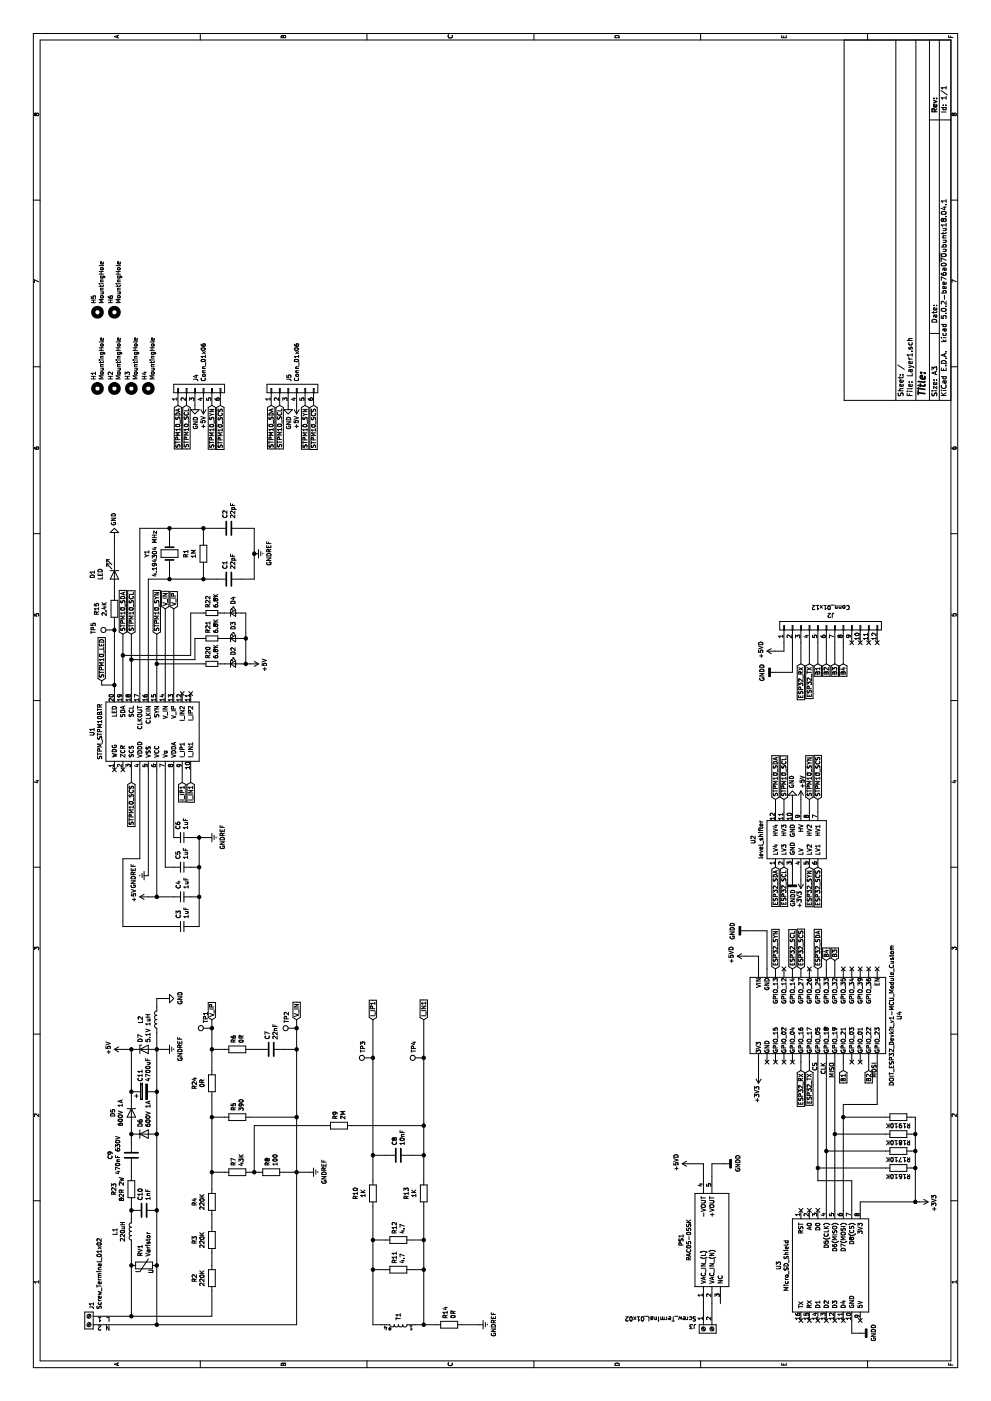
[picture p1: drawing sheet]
EESchema Schematic File Version 4
LIBS:Layer1-cache
EELAYER 26 0
EELAYER END
$Descr A3 16535 11693
encoding utf-8
Sheet 1 1
Title ""
Date ""
Rev ""
Comp ""
Comment1 ""
Comment2 ""
Comment3 ""
Comment4 ""
$EndDescr
$Comp
L Smart_Meter:STPM_STPM10BTR U1
U 1 1
P 7900 1800
F 0 "U1" H 7900 2515 50  0000 C CNN
F 1 "STPM_STPM10BTR" H 7900 2424 50  0000 C CNN
F 2 "Package_SO:TSSOP-20_4.4x6.5mm_P0.65mm" H 7850 1750 50  0001 C CNN
F 3 "" H 7850 1750 50  0001 C CNN
	1    7900 1800
	1    0    0    -1  
$EndComp
$Comp
L Connector:Screw_Terminal_01x02 J1
U 1 1
P 1000 1050
F 0 "J1" V 966 1130 50  0000 L CNN
F 1 "Screw_Terminal_01x02" V 875 1130 50  0000 L CNN
F 2 "TerminalBlock:TerminalBlock_bornier-2_P5.08mm" H 1000 1050 50  0001 C CNN
F 3 "~" H 1000 1050 50  0001 C CNN
	1    1000 1050
	0    1    -1   0   
$EndComp
$Comp
L Device:Varistor RV1
U 1 1
P 1600 1700
F 0 "RV1" H 1703 1746 50  0000 L CNN
F 1 "Varistor" H 1703 1655 50  0000 L CNN
F 2 "Varistor:RV_Disc_D15.5mm_W5.9mm_P7.5mm" V 1530 1700 50  0001 C CNN
F 3 "~" H 1600 1700 50  0001 C CNN
	1    1600 1700
	1    0    0    -1  
$EndComp
$Comp
L Device:R R2
U 1 1
P 1450 2500
F 0 "R2" V 1243 2500 50  0000 C CNN
F 1 "220K" V 1334 2500 50  0000 C CNN
F 2 "Resistor_SMD:R_1206_3216Metric_Pad1.42x1.75mm_HandSolder" V 1380 2500 50  0001 C CNN
F 3 "~" H 1450 2500 50  0001 C CNN
	1    1450 2500
	0    1    1    0   
$EndComp
$Comp
L Device:R R3
U 1 1
P 1900 2500
F 0 "R3" V 1693 2500 50  0000 C CNN
F 1 "220K" V 1784 2500 50  0000 C CNN
F 2 "Resistor_SMD:R_1206_3216Metric_Pad1.42x1.75mm_HandSolder" V 1830 2500 50  0001 C CNN
F 3 "~" H 1900 2500 50  0001 C CNN
	1    1900 2500
	0    1    1    0   
$EndComp
$Comp
L Device:R R4
U 1 1
P 2350 2500
F 0 "R4" V 2143 2500 50  0000 C CNN
F 1 "220K" V 2234 2500 50  0000 C CNN
F 2 "Resistor_SMD:R_1206_3216Metric_Pad1.42x1.75mm_HandSolder" V 2280 2500 50  0001 C CNN
F 3 "~" H 2350 2500 50  0001 C CNN
	1    2350 2500
	0    1    1    0   
$EndComp
$Comp
L Device:R R5
U 1 1
P 3350 2800
F 0 "R5" H 3420 2846 50  0000 L CNN
F 1 "390" H 3420 2755 50  0000 L CNN
F 2 "Resistor_SMD:R_1206_3216Metric_Pad1.42x1.75mm_HandSolder" V 3280 2800 50  0001 C CNN
F 3 "~" H 3350 2800 50  0001 C CNN
	1    3350 2800
	1    0    0    -1  
$EndComp
$Comp
L Device:R R7
U 1 1
P 2700 2800
F 0 "R7" H 2770 2846 50  0000 L CNN
F 1 "43K" H 2770 2755 50  0000 L CNN
F 2 "Resistor_SMD:R_1206_3216Metric_Pad1.42x1.75mm_HandSolder" V 2630 2800 50  0001 C CNN
F 3 "~" H 2700 2800 50  0001 C CNN
	1    2700 2800
	1    0    0    -1  
$EndComp
$Comp
L Device:R R6
U 1 1
P 4150 2800
F 0 "R6" H 4220 2846 50  0000 L CNN
F 1 "0R" H 4220 2755 50  0000 L CNN
F 2 "Resistor_SMD:R_1206_3216Metric_Pad1.42x1.75mm_HandSolder" V 4080 2800 50  0001 C CNN
F 3 "~" H 4150 2800 50  0001 C CNN
	1    4150 2800
	1    0    0    -1  
$EndComp
$Comp
L Device:R R8
U 1 1
P 2700 3200
F 0 "R8" H 2770 3246 50  0000 L CNN
F 1 "100" H 2770 3155 50  0000 L CNN
F 2 "Resistor_SMD:R_1206_3216Metric_Pad1.42x1.75mm_HandSolder" V 2630 3200 50  0001 C CNN
F 3 "~" H 2700 3200 50  0001 C CNN
	1    2700 3200
	1    0    0    -1  
$EndComp
$Comp
L Device:C C7
U 1 1
P 4150 3200
F 0 "C7" H 4265 3246 50  0000 L CNN
F 1 "22nF" H 4265 3155 50  0000 L CNN
F 2 "Capacitor_SMD:C_1206_3216Metric_Pad1.42x1.75mm_HandSolder" H 4188 3050 50  0001 C CNN
F 3 "~" H 4150 3200 50  0001 C CNN
	1    4150 3200
	1    0    0    -1  
$EndComp
Wire Wire Line
	1000 2500 1300 2500
Wire Wire Line
	1600 2500 1750 2500
Wire Wire Line
	2050 2500 2200 2500
Wire Wire Line
	3350 2500 3350 2650
Wire Wire Line
	3350 2950 3350 3500
Wire Wire Line
	2700 2650 2700 2500
Wire Wire Line
	2700 3350 2700 3500
Wire Wire Line
	4150 2500 4150 2650
Wire Wire Line
	4150 2950 4150 3050
Wire Wire Line
	4150 3350 4150 3500
Text Label 1000 1300 1    50   ~ 0
L
Text Label 900  1300 1    50   ~ 0
N
Wire Wire Line
	1000 1250 1000 1550
Wire Wire Line
	900  1250 900  1850
Wire Wire Line
	1600 1550 1000 1550
Connection ~ 1000 1550
Wire Wire Line
	1000 1550 1000 2500
Wire Wire Line
	1600 1850 900  1850
Connection ~ 900  1850
Wire Wire Line
	900  1850 900  3500
$Comp
L Connector:TestPoint TP1
U 1 1
P 4400 2500
F 0 "TP1" H 4458 2574 50  0000 L CNN
F 1 "TestPoint" H 4458 2529 50  0001 L CNN
F 2 "TestPoint:TestPoint_THTPad_2.0x2.0mm_Drill1.0mm" H 4600 2500 50  0001 C CNN
F 3 "~" H 4600 2500 50  0001 C CNN
	1    4400 2500
	1    0    0    -1  
$EndComp
$Comp
L Connector:TestPoint TP2
U 1 1
P 4400 3500
F 0 "TP2" H 4458 3620 50  0000 L CNN
F 1 "TestPoint" H 4458 3529 50  0001 L CNN
F 2 "TestPoint:TestPoint_THTPad_2.0x2.0mm_Drill1.0mm" H 4600 3500 50  0001 C CNN
F 3 "~" H 4600 3500 50  0001 C CNN
	1    4400 3500
	1    0    0    -1  
$EndComp
Text GLabel 4500 2500 2    50   Input ~ 0
V_IP
Text GLabel 4500 3500 2    50   Input ~ 0
V_IN
Text GLabel 9350 2050 2    50   Input ~ 0
V_IP
Text GLabel 9350 1950 2    50   Input ~ 0
V_IN
$Comp
L Meter:T60404-E4624-X501 T1
U 1 1
P 900 4700
F 0 "T1" H 950 4700 50  0000 L CNN
F 1 "T60404-E4624-X501" H 950 4600 50  0001 L CNN
F 2 "CT:T60404-E4624-X501" H 850 4750 50  0001 C CNN
F 3 "" H 850 4750 50  0001 C CNN
	1    900  4700
	1    0    0    -1  
$EndComp
$Comp
L Device:R R14
U 1 1
P 900 5300
F 0 "R14" H 970 5346 50  0000 L CNN
F 1 "0R" H 970 5255 50  0000 L CNN
F 2 "Resistor_SMD:R_1206_3216Metric_Pad1.42x1.75mm_HandSolder" V 830 5300 50  0001 C CNN
F 3 "~" H 900 5300 50  0001 C CNN
	1    900  5300
	1    0    0    -1  
$EndComp
Wire Wire Line
	900  5000 900  5150
$Comp
L Device:R R11
U 1 1
P 1550 4700
F 0 "R11" H 1620 4746 50  0000 L CNN
F 1 "4.7" H 1620 4655 50  0000 L CNN
F 2 "Resistor_SMD:R_1206_3216Metric_Pad1.42x1.75mm_HandSolder" V 1480 4700 50  0001 C CNN
F 3 "~" H 1550 4700 50  0001 C CNN
	1    1550 4700
	1    0    0    -1  
$EndComp
$Comp
L Device:R R12
U 1 1
P 1900 4700
F 0 "R12" H 1970 4746 50  0000 L CNN
F 1 "4.7" H 1970 4655 50  0000 L CNN
F 2 "Resistor_SMD:R_1206_3216Metric_Pad1.42x1.75mm_HandSolder" V 1830 4700 50  0001 C CNN
F 3 "~" H 1900 4700 50  0001 C CNN
	1    1900 4700
	1    0    0    -1  
$EndComp
$Comp
L Device:R R10
U 1 1
P 2450 4400
F 0 "R10" V 2243 4400 50  0000 C CNN
F 1 "1K" V 2334 4400 50  0000 C CNN
F 2 "Resistor_SMD:R_1206_3216Metric_Pad1.42x1.75mm_HandSolder" V 2380 4400 50  0001 C CNN
F 3 "~" H 2450 4400 50  0001 C CNN
	1    2450 4400
	0    1    1    0   
$EndComp
$Comp
L Device:R R13
U 1 1
P 2450 5000
F 0 "R13" V 2243 5000 50  0000 C CNN
F 1 "1K" V 2334 5000 50  0000 C CNN
F 2 "Resistor_SMD:R_1206_3216Metric_Pad1.42x1.75mm_HandSolder" V 2380 5000 50  0001 C CNN
F 3 "~" H 2450 5000 50  0001 C CNN
	1    2450 5000
	0    1    1    0   
$EndComp
$Comp
L Device:C C8
U 1 1
P 2900 4700
F 0 "C8" H 3015 4746 50  0000 L CNN
F 1 "10nF" H 3015 4655 50  0000 L CNN
F 2 "Capacitor_SMD:C_1206_3216Metric_Pad1.42x1.75mm_HandSolder" H 2938 4550 50  0001 C CNN
F 3 "~" H 2900 4700 50  0001 C CNN
	1    2900 4700
	1    0    0    -1  
$EndComp
Wire Wire Line
	900  4400 1550 4400
Wire Wire Line
	1550 4400 1900 4400
Connection ~ 1550 4400
Wire Wire Line
	900  5000 1550 5000
Wire Wire Line
	1550 5000 1900 5000
Connection ~ 1550 5000
Wire Wire Line
	1900 4400 2300 4400
Connection ~ 1900 4400
Wire Wire Line
	1900 5000 2300 5000
Connection ~ 1900 5000
Wire Wire Line
	2600 4400 2900 4400
Wire Wire Line
	2600 5000 2900 5000
Wire Wire Line
	900  3500 2700 3500
Connection ~ 2700 3500
Text GLabel 4500 4400 2    50   Input ~ 0
I_IP1
Text GLabel 4500 5000 2    50   Input ~ 0
I_IN1
Wire Wire Line
	4500 4400 4050 4400
Connection ~ 2900 4400
Wire Wire Line
	4500 5000 4050 5000
Connection ~ 2900 5000
$Comp
L Connector:TestPoint TP3
U 1 1
P 4050 4400
F 0 "TP3" H 4108 4520 50  0000 L CNN
F 1 "TestPoint" H 4108 4429 50  0001 L CNN
F 2 "TestPoint:TestPoint_THTPad_2.0x2.0mm_Drill1.0mm" H 4250 4400 50  0001 C CNN
F 3 "~" H 4250 4400 50  0001 C CNN
	1    4050 4400
	1    0    0    -1  
$EndComp
Connection ~ 4050 4400
Wire Wire Line
	4050 4400 2900 4400
$Comp
L Connector:TestPoint TP4
U 1 1
P 4050 5000
F 0 "TP4" H 4108 5120 50  0000 L CNN
F 1 "TestPoint" H 4108 5029 50  0001 L CNN
F 2 "TestPoint:TestPoint_THTPad_2.0x2.0mm_Drill1.0mm" H 4250 5000 50  0001 C CNN
F 3 "~" H 4250 5000 50  0001 C CNN
	1    4050 5000
	1    0    0    -1  
$EndComp
Connection ~ 4050 5000
$Comp
L Device:R R9
U 1 1
P 3250 4000
F 0 "R9" H 3320 4046 50  0000 L CNN
F 1 "2M" H 3320 3955 50  0000 L CNN
F 2 "Resistor_THT:R_Axial_DIN0204_L3.6mm_D1.6mm_P5.08mm_Horizontal" V 3180 4000 50  0001 C CNN
F 3 "~" H 3250 4000 50  0001 C CNN
	1    3250 4000
	1    0    0    -1  
$EndComp
Text GLabel 7300 2150 0    50   Input ~ 0
I_IP1
Text GLabel 7300 2250 0    50   Input ~ 0
I_IN1
$Comp
L power:+5V #PWR04
U 1 1
P 5950 1750
F 0 "#PWR04" H 5950 1600 50  0001 C CNN
F 1 "+5V" H 5965 1923 50  0000 C CNN
F 2 "" H 5950 1750 50  0001 C CNN
F 3 "" H 5950 1750 50  0001 C CNN
	1    5950 1750
	1    0    0    -1  
$EndComp
Wire Wire Line
	5950 1750 5950 1850
$Comp
L Device:C_Small C5
U 1 1
P 6300 2150
F 0 "C5" H 6208 2104 50  0000 R CNN
F 1 "1uF" H 6208 2195 50  0000 R CNN
F 2 "Capacitor_SMD:C_0603_1608Metric_Pad1.05x0.95mm_HandSolder" H 6300 2150 50  0001 C CNN
F 3 "~" H 6300 2150 50  0001 C CNN
	1    6300 2150
	-1   0    0    1   
$EndComp
$Comp
L Device:C_Small C6
U 1 1
P 6650 2150
F 0 "C6" H 6558 2104 50  0000 R CNN
F 1 "1uF" H 6558 2195 50  0000 R CNN
F 2 "Capacitor_SMD:C_0603_1608Metric_Pad1.05x0.95mm_HandSolder" H 6650 2150 50  0001 C CNN
F 3 "~" H 6650 2150 50  0001 C CNN
	1    6650 2150
	-1   0    0    1   
$EndComp
$Comp
L Device:C_Small C4
U 1 1
P 5950 2150
F 0 "C4" H 6042 2196 50  0000 L CNN
F 1 "1uF" H 6042 2105 50  0000 L CNN
F 2 "Capacitor_SMD:C_0603_1608Metric_Pad1.05x0.95mm_HandSolder" H 5950 2150 50  0001 C CNN
F 3 "~" H 5950 2150 50  0001 C CNN
	1    5950 2150
	1    0    0    -1  
$EndComp
Wire Wire Line
	5950 1850 5950 2050
Wire Wire Line
	7450 1950 6300 1950
Wire Wire Line
	6300 1950 6300 2050
Wire Wire Line
	7450 2050 6650 2050
Connection ~ 5950 1850
Wire Wire Line
	5950 1850 7450 1850
Wire Wire Line
	6200 1750 7450 1750
$Comp
L Device:C_Small C3
U 1 1
P 5600 2150
F 0 "C3" H 5692 2196 50  0000 L CNN
F 1 "1uF" H 5692 2105 50  0000 L CNN
F 2 "Capacitor_SMD:C_0603_1608Metric_Pad1.05x0.95mm_HandSolder" H 5600 2150 50  0001 C CNN
F 3 "~" H 5600 2150 50  0001 C CNN
	1    5600 2150
	1    0    0    -1  
$EndComp
Wire Wire Line
	7450 1650 6400 1650
Wire Wire Line
	6400 1650 6400 1450
Wire Wire Line
	6400 1450 5600 1450
Wire Wire Line
	5600 1450 5600 2050
Wire Wire Line
	6650 2250 6650 2350
Wire Wire Line
	6650 2350 6300 2350
Wire Wire Line
	5600 2350 5600 2250
Connection ~ 6650 2350
Wire Wire Line
	6650 2350 6650 2450
Wire Wire Line
	5950 2350 5950 2250
Connection ~ 5950 2350
Wire Wire Line
	5950 2350 5600 2350
Wire Wire Line
	6300 2350 6300 2250
Connection ~ 6300 2350
Wire Wire Line
	6300 2350 5950 2350
Wire Wire Line
	900  4500 900  4400
Wire Wire Line
	900  5000 900  4900
Connection ~ 900  5000
Wire Wire Line
	1550 4400 1550 4550
Wire Wire Line
	1550 4850 1550 5000
Wire Wire Line
	1900 4850 1900 5000
Wire Wire Line
	1900 4400 1900 4550
Wire Wire Line
	2900 4400 2900 4550
Wire Wire Line
	2900 4850 2900 5000
Wire Wire Line
	3250 4150 3250 5000
Wire Wire Line
	900  5450 900  5650
$Comp
L Device:Crystal Y1
U 1 1
P 10000 2000
F 0 "Y1" H 10000 2268 50  0000 C CNN
F 1 "4.194304 MHz" H 10000 2177 50  0000 C CNN
F 2 "Crystal:Crystal_HC18-U_Vertical" H 10000 2000 50  0001 C CNN
F 3 "~" H 10000 2000 50  0001 C CNN
	1    10000 2000
	1    0    0    -1  
$EndComp
$Comp
L Device:R R1
U 1 1
P 10000 2400
F 0 "R1" V 9793 2400 50  0000 C CNN
F 1 "1M" V 9884 2400 50  0000 C CNN
F 2 "Resistor_SMD:R_1206_3216Metric_Pad1.42x1.75mm_HandSolder" V 9930 2400 50  0001 C CNN
F 3 "~" H 10000 2400 50  0001 C CNN
	1    10000 2400
	0    1    1    0   
$EndComp
$Comp
L Device:C C1
U 1 1
P 9700 2700
F 0 "C1" H 9815 2746 50  0000 L CNN
F 1 "22pF" H 9815 2655 50  0000 L CNN
F 2 "Capacitor_SMD:C_1206_3216Metric_Pad1.42x1.75mm_HandSolder" H 9738 2550 50  0001 C CNN
F 3 "~" H 9700 2700 50  0001 C CNN
	1    9700 2700
	1    0    0    -1  
$EndComp
$Comp
L Device:C C2
U 1 1
P 10300 2700
F 0 "C2" H 10415 2746 50  0000 L CNN
F 1 "22pF" H 10415 2655 50  0000 L CNN
F 2 "Capacitor_SMD:C_1206_3216Metric_Pad1.42x1.75mm_HandSolder" H 10338 2550 50  0001 C CNN
F 3 "~" H 10300 2700 50  0001 C CNN
	1    10300 2700
	1    0    0    -1  
$EndComp
Wire Wire Line
	9700 2550 9700 2400
Wire Wire Line
	9700 2400 9850 2400
Wire Wire Line
	10150 2400 10300 2400
Wire Wire Line
	10300 2400 10300 2550
Wire Wire Line
	9700 2850 9700 3000
Wire Wire Line
	10300 3000 10300 2850
Wire Wire Line
	9700 2400 9700 2000
Wire Wire Line
	9700 2000 9850 2000
Connection ~ 9700 2400
Wire Wire Line
	10300 2400 10300 2000
Wire Wire Line
	10300 2000 10150 2000
Connection ~ 10300 2400
Wire Wire Line
	9700 1750 9700 2000
Connection ~ 9700 2000
Wire Wire Line
	10300 2000 10300 1650
Connection ~ 10300 2000
$Comp
L Device:LED D1
U 1 1
P 9750 1350
F 0 "D1" H 9742 1095 50  0000 C CNN
F 1 "LED" H 9742 1186 50  0000 C CNN
F 2 "LED_SMD:LED_0603_1608Metric_Pad1.05x0.95mm_HandSolder" H 9750 1350 50  0001 C CNN
F 3 "~" H 9750 1350 50  0001 C CNN
	1    9750 1350
	-1   0    0    1   
$EndComp
$Comp
L Device:R R15
U 1 1
P 9350 1350
F 0 "R15" V 9557 1350 50  0000 C CNN
F 1 "2.4K" V 9466 1350 50  0000 C CNN
F 2 "Resistor_SMD:R_0603_1608Metric_Pad1.05x0.95mm_HandSolder" V 9280 1350 50  0001 C CNN
F 3 "~" H 9350 1350 50  0001 C CNN
	1    9350 1350
	0    -1   -1   0   
$EndComp
$Comp
L power:GND #PWR01
U 1 1
P 10200 1350
F 0 "#PWR01" H 10200 1100 50  0001 C CNN
F 1 "GND" V 10205 1222 50  0000 R CNN
F 2 "" H 10200 1350 50  0001 C CNN
F 3 "" H 10200 1350 50  0001 C CNN
	1    10200 1350
	0    -1   -1   0   
$EndComp
Text GLabel 9050 1450 2    50   Input ~ 0
STPM10_SDA
Text GLabel 9050 1550 2    50   Input ~ 0
STPM10_SCL
Text GLabel 9050 1850 2    50   Input ~ 0
STPM10_SYN
Text GLabel 7300 1550 0    50   Input ~ 0
STPM10_SCS
Wire Wire Line
	7300 1550 7450 1550
Wire Wire Line
	7300 2150 7450 2150
Wire Wire Line
	7300 2250 7450 2250
$Comp
L Control:DOIT_ESP32_Devkit_v1-MCU_Module_Custom U4
U 1 1
P 4850 10150
F 0 "U4" H 5150 10615 50  0000 C CNN
F 1 "DOIT_ESP32_Devkit_v1-MCU_Module_Custom" H 5150 10524 50  0000 C CNN
F 2 "ESP32:ESP32_DOIT_v1" H 4850 10150 50  0001 C CNN
F 3 "" H 4850 10150 50  0001 C CNN
	1    4850 10150
	-1   0    0    1   
$EndComp
Wire Wire Line
	9500 1350 9600 1350
Wire Wire Line
	9900 1350 10200 1350
$Comp
L Level_shifter:level_shifter U2
U 1 1
P 6600 9400
F 0 "U2" H 6625 9915 50  0000 C CNN
F 1 "level_shifter" H 6625 9824 50  0000 C CNN
F 2 "levelshifter:levelshiter" H 6600 9850 50  0001 C CNN
F 3 "" H 6600 9850 50  0001 C CNN
	1    6600 9400
	1    0    0    -1  
$EndComp
Wire Wire Line
	5250 8950 5100 8950
Wire Wire Line
	4000 8950 3850 8950
$Comp
L power:+3V3 #PWR017
U 1 1
P 6150 9450
F 0 "#PWR017" H 6150 9300 50  0001 C CNN
F 1 "+3V3" V 6165 9578 50  0000 L CNN
F 2 "" H 6150 9450 50  0001 C CNN
F 3 "" H 6150 9450 50  0001 C CNN
	1    6150 9450
	0    -1   -1   0   
$EndComp
$Comp
L power:+5V #PWR018
U 1 1
P 7100 9450
F 0 "#PWR018" H 7100 9300 50  0001 C CNN
F 1 "+5V" V 7115 9578 50  0000 L CNN
F 2 "" H 7100 9450 50  0001 C CNN
F 3 "" H 7100 9450 50  0001 C CNN
	1    7100 9450
	0    1    1    0   
$EndComp
$Comp
L power:GND #PWR016
U 1 1
P 7100 9350
F 0 "#PWR016" H 7100 9100 50  0001 C CNN
F 1 "GND" V 7105 9222 50  0000 R CNN
F 2 "" H 7100 9350 50  0001 C CNN
F 3 "" H 7100 9350 50  0001 C CNN
	1    7100 9350
	0    -1   -1   0   
$EndComp
Wire Wire Line
	6950 9450 7100 9450
Wire Wire Line
	6950 9350 7100 9350
Wire Wire Line
	6150 9450 6300 9450
Wire Wire Line
	6150 9350 6300 9350
Wire Wire Line
	8350 1650 10300 1650
Wire Wire Line
	8350 1750 9700 1750
Text GLabel 7100 9550 2    50   Input ~ 0
STPM10_SYN
Text GLabel 7100 9250 2    50   Input ~ 0
STPM10_SCL
Text GLabel 7100 9150 2    50   Input ~ 0
STPM10_SDA
Text GLabel 7100 9650 2    50   Input ~ 0
STPM10_SCS
Wire Wire Line
	6950 9150 7100 9150
Wire Wire Line
	6950 9250 7100 9250
Wire Wire Line
	6950 9550 7100 9550
Wire Wire Line
	6950 9650 7100 9650
NoConn ~ 5100 9250
NoConn ~ 5100 9550
Wire Wire Line
	5250 8950 5250 8800
$Comp
L Connector_Generic:Conn_01x12 J2
U 1 1
P 9150 9750
F 0 "J2" V 9274 9696 50  0000 C CNN
F 1 "Conn_01x12" V 9365 9696 50  0000 C CNN
F 2 "Connector_JST:JST_PH_B12B-PH-K_1x12_P2.00mm_Vertical" H 9150 9750 50  0001 C CNN
F 3 "~" H 9150 9750 50  0001 C CNN
	1    9150 9750
	1    0    0    -1  
$EndComp
Wire Wire Line
	8950 9250 8850 9250
Wire Wire Line
	8850 9250 8850 9150
$Comp
L SD_Card:Micro_SD_Shield U3
U 1 1
P 1550 9850
F 0 "U3" H 1500 10515 50  0000 C CNN
F 1 "Micro_SD_Shield" H 1500 10424 50  0000 C CNN
F 2 "SDCard:sdcard" H 1600 10500 50  0001 C CNN
F 3 "" H 1600 10500 50  0001 C CNN
	1    1550 9850
	-1   0    0    -1  
$EndComp
Wire Wire Line
	4000 10350 3500 10350
Wire Wire Line
	3500 9950 3500 10350
Text GLabel 3900 9950 0    50   Input ~ 0
B1
Text GLabel 3900 10250 0    50   Input ~ 0
B2
Wire Wire Line
	3900 9950 4000 9950
Wire Wire Line
	3900 10250 4000 10250
$Comp
L power:+3V3 #PWR020
U 1 1
P 2350 10850
F 0 "#PWR020" H 2350 10700 50  0001 C CNN
F 1 "+3V3" H 2365 11023 50  0000 C CNN
F 2 "" H 2350 10850 50  0001 C CNN
F 3 "" H 2350 10850 50  0001 C CNN
	1    2350 10850
	-1   0    0    1   
$EndComp
Wire Wire Line
	2250 10150 2350 10150
Wire Wire Line
	950  10050 800  10050
Wire Wire Line
	800  10050 800  10150
Text GLabel 3900 9450 0    50   Input ~ 0
ESP32_RX
Text GLabel 3900 9550 0    50   Input ~ 0
ESP32_TX
Text GLabel 5200 9850 2    50   Input ~ 0
B3
Text GLabel 5200 9750 2    50   Input ~ 0
B4
Wire Wire Line
	5100 9850 5200 9850
Wire Wire Line
	5100 9750 5200 9750
Wire Wire Line
	3900 9450 4000 9450
Wire Wire Line
	3900 9550 4000 9550
Text GLabel 8500 1200 2    50   Input ~ 0
STPM10_LED
Wire Wire Line
	8350 1350 8450 1350
Wire Wire Line
	8500 1200 8450 1200
Wire Wire Line
	8450 1200 8450 1350
Connection ~ 8450 1350
Wire Wire Line
	8450 1350 9100 1350
Text GLabel 8700 9550 0    50   Input ~ 0
ESP32_TX
Text GLabel 8700 9450 0    50   Input ~ 0
ESP32_RX
Wire Wire Line
	8700 9450 8950 9450
Wire Wire Line
	8700 9550 8950 9550
Text GLabel 8700 9650 0    50   Input ~ 0
B1
Text GLabel 8700 9750 0    50   Input ~ 0
B2
Text GLabel 8700 9850 0    50   Input ~ 0
B3
Text GLabel 8700 9950 0    50   Input ~ 0
B4
Wire Wire Line
	8950 9650 8700 9650
Wire Wire Line
	8950 9750 8700 9750
Wire Wire Line
	8950 9850 8700 9850
Wire Wire Line
	8950 9950 8700 9950
Wire Wire Line
	8600 9150 8600 9350
Wire Wire Line
	8950 9350 8600 9350
NoConn ~ 4000 9050
NoConn ~ 4000 9150
NoConn ~ 4000 9250
NoConn ~ 4000 9350
NoConn ~ 4000 10050
NoConn ~ 4000 10150
NoConn ~ 5100 10350
NoConn ~ 5100 10250
NoConn ~ 5100 10150
NoConn ~ 5100 10050
NoConn ~ 5100 9950
NoConn ~ 2250 9650
NoConn ~ 2250 9550
NoConn ~ 2250 9450
NoConn ~ 950  10150
NoConn ~ 950  9950
NoConn ~ 950  9850
NoConn ~ 950  9750
NoConn ~ 950  9650
NoConn ~ 950  9550
NoConn ~ 8950 10050
$Comp
L Mechanical:MountingHole H1
U 1 1
P 11950 1150
F 0 "H1" H 12050 1196 50  0000 L CNN
F 1 "MountingHole" H 12050 1105 50  0000 L CNN
F 2 "MountingHole:MountingHole_2.7mm_M2.5_DIN965" H 11950 1150 50  0001 C CNN
F 3 "~" H 11950 1150 50  0001 C CNN
	1    11950 1150
	1    0    0    -1  
$EndComp
$Comp
L Mechanical:MountingHole H2
U 1 1
P 11950 1350
F 0 "H2" H 12050 1396 50  0000 L CNN
F 1 "MountingHole" H 12050 1305 50  0000 L CNN
F 2 "MountingHole:MountingHole_2.7mm_M2.5_DIN965" H 11950 1350 50  0001 C CNN
F 3 "~" H 11950 1350 50  0001 C CNN
	1    11950 1350
	1    0    0    -1  
$EndComp
$Comp
L Mechanical:MountingHole H3
U 1 1
P 11950 1550
F 0 "H3" H 12050 1596 50  0000 L CNN
F 1 "MountingHole" H 12050 1505 50  0000 L CNN
F 2 "MountingHole:MountingHole_2.7mm_M2.5_DIN965" H 11950 1550 50  0001 C CNN
F 3 "~" H 11950 1550 50  0001 C CNN
	1    11950 1550
	1    0    0    -1  
$EndComp
$Comp
L Mechanical:MountingHole H4
U 1 1
P 11950 1750
F 0 "H4" H 12050 1796 50  0000 L CNN
F 1 "MountingHole" H 12050 1705 50  0000 L CNN
F 2 "MountingHole:MountingHole_2.7mm_M2.5_DIN965" H 11950 1750 50  0001 C CNN
F 3 "~" H 11950 1750 50  0001 C CNN
	1    11950 1750
	1    0    0    -1  
$EndComp
NoConn ~ 7450 1450
NoConn ~ 7450 1350
NoConn ~ 8950 10150
NoConn ~ 8950 10250
$Comp
L Device:R R16
U 1 1
P 2750 10600
F 0 "R16" V 2650 10450 50  0000 L CNN
F 1 "10K" V 2650 10600 50  0000 L CNN
F 2 "Resistor_THT:R_Axial_DIN0204_L3.6mm_D1.6mm_P5.08mm_Horizontal" V 2680 10600 50  0001 C CNN
F 3 "~" H 2750 10600 50  0001 C CNN
	1    2750 10600
	1    0    0    -1  
$EndComp
$Comp
L Device:R R17
U 1 1
P 2950 10600
F 0 "R17" V 2850 10450 50  0000 L CNN
F 1 "10K" V 2850 10600 50  0000 L CNN
F 2 "Resistor_THT:R_Axial_DIN0204_L3.6mm_D1.6mm_P5.08mm_Horizontal" V 2880 10600 50  0001 C CNN
F 3 "~" H 2950 10600 50  0001 C CNN
	1    2950 10600
	1    0    0    -1  
$EndComp
$Comp
L Device:R R18
U 1 1
P 3150 10600
F 0 "R18" V 3050 10450 50  0000 L CNN
F 1 "10K" V 3050 10600 50  0000 L CNN
F 2 "Resistor_THT:R_Axial_DIN0204_L3.6mm_D1.6mm_P5.08mm_Horizontal" V 3080 10600 50  0001 C CNN
F 3 "~" H 3150 10600 50  0001 C CNN
	1    3150 10600
	1    0    0    -1  
$EndComp
$Comp
L Device:R R19
U 1 1
P 3350 10600
F 0 "R19" V 3250 10450 50  0000 L CNN
F 1 "10K" V 3250 10600 50  0000 L CNN
F 2 "Resistor_THT:R_Axial_DIN0204_L3.6mm_D1.6mm_P5.08mm_Horizontal" V 3280 10600 50  0001 C CNN
F 3 "~" H 3350 10600 50  0001 C CNN
	1    3350 10600
	1    0    0    -1  
$EndComp
Wire Wire Line
	2250 9950 3350 9950
Wire Wire Line
	2250 9850 3150 9850
Wire Wire Line
	2250 9750 2950 9750
Wire Wire Line
	2600 10050 2600 9650
Wire Wire Line
	2250 10050 2600 10050
Wire Wire Line
	2600 9650 2750 9650
Wire Wire Line
	2350 10150 2350 10800
Wire Wire Line
	2350 10800 2750 10800
Wire Wire Line
	3350 10800 3350 10750
Connection ~ 2350 10800
Wire Wire Line
	2350 10800 2350 10850
Wire Wire Line
	3150 10750 3150 10800
Connection ~ 3150 10800
Wire Wire Line
	3150 10800 3350 10800
Wire Wire Line
	2950 10750 2950 10800
Connection ~ 2950 10800
Wire Wire Line
	2950 10800 3150 10800
Wire Wire Line
	2750 10750 2750 10800
Connection ~ 2750 10800
Wire Wire Line
	2750 10800 2950 10800
Wire Wire Line
	2750 10450 2750 9650
Connection ~ 2750 9650
Wire Wire Line
	2750 9650 4000 9650
Wire Wire Line
	2950 10450 2950 9750
Connection ~ 2950 9750
Wire Wire Line
	2950 9750 4000 9750
Wire Wire Line
	3150 10450 3150 9850
Connection ~ 3150 9850
Wire Wire Line
	3150 9850 4000 9850
Wire Wire Line
	3350 10450 3350 9950
Connection ~ 3350 9950
Wire Wire Line
	3350 9950 3500 9950
Text Label 4000 9850 2    50   ~ 0
MISO
Text Label 4000 9750 2    50   ~ 0
CLK
Text Label 4000 9650 2    50   ~ 0
CS
Text Label 4000 10350 2    50   ~ 0
MOSI
NoConn ~ 950  9450
Wire Wire Line
	8350 1950 9350 1950
Wire Wire Line
	8350 2050 9350 2050
$Comp
L power:+5V #PWR0101
U 1 1
P 8700 2950
F 0 "#PWR0101" H 8700 2800 50  0001 C CNN
F 1 "+5V" H 8715 3123 50  0000 C CNN
F 2 "" H 8700 2950 50  0001 C CNN
F 3 "" H 8700 2950 50  0001 C CNN
	1    8700 2950
	-1   0    0    1   
$EndComp
$Comp
L Device:LED_Small D2
U 1 1
P 8700 2750
F 0 "D2" V 8700 2848 50  0000 L CNN
F 1 "LED_Small" V 8745 2848 50  0001 L CNN
F 2 "LED_SMD:LED_0603_1608Metric_Pad1.05x0.95mm_HandSolder" V 8700 2750 50  0001 C CNN
F 3 "~" V 8700 2750 50  0001 C CNN
	1    8700 2750
	0    1    1    0   
$EndComp
$Comp
L Device:R_Small R20
U 1 1
P 8700 2500
F 0 "R20" H 8759 2546 50  0000 L CNN
F 1 "6.8K" H 8759 2455 50  0000 L CNN
F 2 "Resistor_SMD:R_0603_1608Metric_Pad1.05x0.95mm_HandSolder" H 8700 2500 50  0001 C CNN
F 3 "~" H 8700 2500 50  0001 C CNN
	1    8700 2500
	1    0    0    -1  
$EndComp
Wire Wire Line
	8700 2900 8700 2850
Wire Wire Line
	8700 2650 8700 2600
$Comp
L Device:LED_Small D3
U 1 1
P 9000 2750
F 0 "D3" V 9000 2848 50  0000 L CNN
F 1 "LED_Small" V 9045 2848 50  0001 L CNN
F 2 "LED_SMD:LED_0603_1608Metric_Pad1.05x0.95mm_HandSolder" V 9000 2750 50  0001 C CNN
F 3 "~" V 9000 2750 50  0001 C CNN
	1    9000 2750
	0    1    1    0   
$EndComp
$Comp
L Device:R_Small R21
U 1 1
P 9000 2500
F 0 "R21" H 9059 2546 50  0000 L CNN
F 1 "6.8K" H 9059 2455 50  0000 L CNN
F 2 "Resistor_SMD:R_0603_1608Metric_Pad1.05x0.95mm_HandSolder" H 9000 2500 50  0001 C CNN
F 3 "~" H 9000 2500 50  0001 C CNN
	1    9000 2500
	1    0    0    -1  
$EndComp
Wire Wire Line
	9000 2650 9000 2600
$Comp
L Device:LED_Small D4
U 1 1
P 9300 2750
F 0 "D4" V 9300 2848 50  0000 L CNN
F 1 "LED_Small" V 9345 2848 50  0001 L CNN
F 2 "LED_SMD:LED_0603_1608Metric_Pad1.05x0.95mm_HandSolder" V 9300 2750 50  0001 C CNN
F 3 "~" V 9300 2750 50  0001 C CNN
	1    9300 2750
	0    1    1    0   
$EndComp
$Comp
L Device:R_Small R22
U 1 1
P 9300 2500
F 0 "R22" H 9359 2546 50  0000 L CNN
F 1 "6.8K" H 9359 2455 50  0000 L CNN
F 2 "Resistor_SMD:R_0603_1608Metric_Pad1.05x0.95mm_HandSolder" H 9300 2500 50  0001 C CNN
F 3 "~" H 9300 2500 50  0001 C CNN
	1    9300 2500
	1    0    0    -1  
$EndComp
Wire Wire Line
	9300 2650 9300 2600
Wire Wire Line
	8700 2900 9000 2900
Wire Wire Line
	9000 2900 9000 2850
Connection ~ 8700 2900
Wire Wire Line
	9000 2900 9300 2900
Wire Wire Line
	9300 2900 9300 2850
Connection ~ 9000 2900
Wire Wire Line
	8700 2400 8700 1850
Wire Wire Line
	9000 2400 9000 2300
Wire Wire Line
	9000 2300 8750 2300
Wire Wire Line
	8750 2300 8750 1550
Wire Wire Line
	9300 2400 9300 2250
Wire Wire Line
	9300 2250 8800 2250
Wire Wire Line
	8800 2250 8800 1450
Wire Wire Line
	8700 2950 8700 2900
Connection ~ 8700 1850
Wire Wire Line
	8700 1850 9050 1850
Connection ~ 8750 1550
Wire Wire Line
	8750 1550 9050 1550
Connection ~ 8800 1450
Wire Wire Line
	8800 1450 9050 1450
Wire Wire Line
	8350 1450 8800 1450
Wire Wire Line
	8350 1550 8750 1550
Wire Wire Line
	8350 1850 8700 1850
$Comp
L Device:C C10
U 1 1
P 2250 1700
F 0 "C10" H 2365 1746 50  0000 L CNN
F 1 "1nF" H 2365 1655 50  0000 L CNN
F 2 "Capacitor_SMD:C_1806_4516Metric_Pad1.57x1.80mm_HandSolder" H 2288 1550 50  0001 C CNN
F 3 "~" H 2250 1700 50  0001 C CNN
	1    2250 1700
	1    0    0    -1  
$EndComp
$Comp
L Device:L L1
U 1 1
P 2000 1550
F 0 "L1" V 2190 1550 50  0000 C CNN
F 1 "220uH" V 2099 1550 50  0000 C CNN
F 2 "Inductor_SMD:L_1812_4532Metric_Pad1.30x3.40mm_HandSolder" H 2000 1550 50  0001 C CNN
F 3 "~" H 2000 1550 50  0001 C CNN
	1    2000 1550
	0    -1   -1   0   
$EndComp
$Comp
L Device:R R23
U 1 1
P 2500 1550
F 0 "R23" V 2293 1550 50  0000 C CNN
F 1 "82R 2W" V 2384 1550 50  0000 C CNN
F 2 "Resistor_THT:R_Axial_DIN0617_L17.0mm_D6.0mm_P20.32mm_Horizontal" V 2430 1550 50  0001 C CNN
F 3 "~" H 2500 1550 50  0001 C CNN
	1    2500 1550
	0    1    1    0   
$EndComp
$Comp
L Device:C C9
U 1 1
P 2900 1550
F 0 "C9" V 2648 1550 50  0000 C CNN
F 1 "470nF 630V" V 2739 1550 50  0000 C CNN
F 2 "Layer1:C_Rect_L26.5mm_W15.5mm_P22.50mm_MKS4" H 2938 1400 50  0001 C CNN
F 3 "~" H 2900 1550 50  0001 C CNN
	1    2900 1550
	0    1    1    0   
$EndComp
$Comp
L Device:D D6
U 1 1
P 3150 1700
F 0 "D6" V 3104 1779 50  0000 L CNN
F 1 "600V 1A" V 3195 1779 50  0000 L CNN
F 2 "Diode_SMD:D_SMA_Handsoldering" H 3150 1700 50  0001 C CNN
F 3 "~" H 3150 1700 50  0001 C CNN
	1    3150 1700
	0    1    1    0   
$EndComp
$Comp
L Device:D D5
U 1 1
P 3400 1550
F 0 "D5" H 3400 1334 50  0000 C CNN
F 1 "600V 1A" H 3400 1425 50  0000 C CNN
F 2 "Diode_SMD:D_SMA_Handsoldering" H 3400 1550 50  0001 C CNN
F 3 "~" H 3400 1550 50  0001 C CNN
	1    3400 1550
	-1   0    0    1   
$EndComp
$Comp
L Device:CP C11
U 1 1
P 3650 1700
F 0 "C11" H 3768 1746 50  0000 L CNN
F 1 "4700uF" H 3768 1655 50  0000 L CNN
F 2 "Capacitor_THT:CP_Radial_D12.5mm_P5.00mm" H 3688 1550 50  0001 C CNN
F 3 "~" H 3650 1700 50  0001 C CNN
	1    3650 1700
	1    0    0    -1  
$EndComp
$Comp
L Device:D_Zener D7
U 1 1
P 4150 1700
F 0 "D7" V 4104 1779 50  0000 L CNN
F 1 "5.1V" V 4195 1779 50  0000 L CNN
F 2 "Layer1:SOD-80" H 4150 1700 50  0001 C CNN
F 3 "~" H 4150 1700 50  0001 C CNN
	1    4150 1700
	0    1    1    0   
$EndComp
Wire Wire Line
	1600 1550 1850 1550
Connection ~ 1600 1550
Wire Wire Line
	2150 1550 2250 1550
Wire Wire Line
	2250 1550 2350 1550
Connection ~ 2250 1550
Wire Wire Line
	2650 1550 2750 1550
Wire Wire Line
	3050 1550 3150 1550
Wire Wire Line
	3150 1550 3250 1550
Connection ~ 3150 1550
Wire Wire Line
	3550 1550 3650 1550
Wire Wire Line
	3650 1550 4150 1550
Connection ~ 3650 1550
Wire Wire Line
	3150 1850 2250 1850
Connection ~ 3150 1850
Wire Wire Line
	2250 1850 1600 1850
Connection ~ 2250 1850
Connection ~ 1600 1850
$Comp
L power:+5V #PWR02
U 1 1
P 4150 1450
F 0 "#PWR02" H 4150 1300 50  0001 C CNN
F 1 "+5V" H 4165 1623 50  0000 C CNN
F 2 "" H 4150 1450 50  0001 C CNN
F 3 "" H 4150 1450 50  0001 C CNN
	1    4150 1450
	1    0    0    -1  
$EndComp
Wire Wire Line
	4150 1550 4150 1450
Connection ~ 4150 1550
$Comp
L Device:L L2
U 1 1
P 4500 1850
F 0 "L2" V 4690 1850 50  0000 C CNN
F 1 "1uH" V 4599 1850 50  0000 C CNN
F 2 "Inductor_SMD:L_1812_4532Metric_Pad1.30x3.40mm_HandSolder" H 4500 1850 50  0001 C CNN
F 3 "~" H 4500 1850 50  0001 C CNN
	1    4500 1850
	0    -1   -1   0   
$EndComp
Wire Wire Line
	2700 3500 2700 3650
Connection ~ 4400 3500
Wire Wire Line
	4400 3500 4500 3500
Connection ~ 4400 2500
Wire Wire Line
	4400 2500 4500 2500
Wire Wire Line
	2900 5000 3250 5000
Wire Wire Line
	2500 2500 2700 2500
Wire Wire Line
	2700 2950 2700 3000
Connection ~ 2700 2500
Wire Wire Line
	2700 2500 3350 2500
Wire Wire Line
	2700 3500 3350 3500
Connection ~ 3250 5000
Wire Wire Line
	3250 5000 4050 5000
Wire Wire Line
	3250 3000 2700 3000
Connection ~ 2700 3000
Wire Wire Line
	2700 3000 2700 3050
Connection ~ 3350 3500
Wire Wire Line
	4150 2500 4400 2500
Connection ~ 4150 3500
Wire Wire Line
	4150 3500 4400 3500
Wire Wire Line
	3350 3500 4150 3500
$Comp
L Device:R R24
U 1 1
P 3750 2500
F 0 "R24" V 3543 2500 50  0000 C CNN
F 1 "0R" V 3634 2500 50  0000 C CNN
F 2 "Resistor_SMD:R_1206_3216Metric_Pad1.42x1.75mm_HandSolder" V 3680 2500 50  0001 C CNN
F 3 "~" H 3750 2500 50  0001 C CNN
	1    3750 2500
	0    1    1    0   
$EndComp
Wire Wire Line
	3350 2500 3600 2500
Connection ~ 3350 2500
Wire Wire Line
	3900 2500 4150 2500
Connection ~ 4150 2500
$Comp
L RAC05-05SK:RAC05-05SK PS1
U 1 1
P 1150 8300
F 0 "PS1" H 1900 8565 50  0000 C CNN
F 1 "RAC05-05SK" H 1900 8474 50  0000 C CNN
F 2 "RAC05-05SK:RAC05-12SK" H 2500 8400 50  0001 L CNN
F 3 "http://www.mouser.com/datasheet/2/468/RAC05-K-1140238.pdf" H 2500 8300 50  0001 L CNN
F 4 "Recom 5W Encapsulated Switch Mode Power Supply, 1A, 5V dc" H 2500 8200 50  0001 L CNN "Description"
F 5 "RECOM Power" H 2500 8000 50  0001 L CNN "Manufacturer_Name"
F 6 "RAC05-05SK" H 2500 7900 50  0001 L CNN "Manufacturer_Part_Number"
F 7 "1446298" H 2500 7800 50  0001 L CNN "RS Part Number"
F 8 "http://uk.rs-online.com/web/p/products/1446298" H 2500 7700 50  0001 L CNN "RS Price/Stock"
F 9 "919-RAC05-05SK" H 2500 7600 50  0001 L CNN "Mouser Part Number"
F 10 "https://www.mouser.com/Search/Refine.aspx?Keyword=919-RAC05-05SK" H 2500 7500 50  0001 L CNN "Mouser Price/Stock"
	1    1150 8300
	1    0    0    -1  
$EndComp
Wire Wire Line
	3250 3850 3250 3000
$Comp
L Connector:Screw_Terminal_01x02 J3
U 1 1
P 850 8300
F 0 "J3" V 816 8380 50  0000 L CNN
F 1 "Screw_Terminal_01x02" V 725 8380 50  0000 L CNN
F 2 "TerminalBlock:TerminalBlock_bornier-2_P5.08mm" H 850 8300 50  0001 C CNN
F 3 "~" H 850 8300 50  0001 C CNN
	1    850  8300
	-1   0    0    -1  
$EndComp
$Comp
L power:+5VD #PWR015
U 1 1
P 2800 8150
F 0 "#PWR015" H 2800 8000 50  0001 C CNN
F 1 "+5VD" H 2815 8323 50  0000 C CNN
F 2 "" H 2800 8150 50  0001 C CNN
F 3 "" H 2800 8150 50  0001 C CNN
	1    2800 8150
	1    0    0    -1  
$EndComp
Wire Wire Line
	2800 8150 2800 8300
Wire Wire Line
	2800 8300 2650 8300
$Comp
L power:GNDD #PWR019
U 1 1
P 2800 8550
F 0 "#PWR019" H 2800 8300 50  0001 C CNN
F 1 "GNDD" H 2804 8395 50  0000 C CNN
F 2 "" H 2800 8550 50  0001 C CNN
F 3 "" H 2800 8550 50  0001 C CNN
	1    2800 8550
	1    0    0    -1  
$EndComp
Wire Wire Line
	2650 8400 2800 8400
Wire Wire Line
	2800 8400 2800 8550
$Comp
L power:+5VD #PWR021
U 1 1
P 5250 8800
F 0 "#PWR021" H 5250 8650 50  0001 C CNN
F 1 "+5VD" H 5265 8973 50  0000 C CNN
F 2 "" H 5250 8800 50  0001 C CNN
F 3 "" H 5250 8800 50  0001 C CNN
	1    5250 8800
	1    0    0    -1  
$EndComp
$Comp
L power:GNDD #PWR022
U 1 1
P 5550 8800
F 0 "#PWR022" H 5550 8550 50  0001 C CNN
F 1 "GNDD" H 5554 8645 50  0000 C CNN
F 2 "" H 5550 8800 50  0001 C CNN
F 3 "" H 5550 8800 50  0001 C CNN
	1    5550 8800
	-1   0    0    1   
$EndComp
Wire Wire Line
	5550 9050 5550 8800
Wire Wire Line
	5100 9050 5550 9050
$Comp
L power:GNDD #PWR024
U 1 1
P 800 10150
F 0 "#PWR024" H 800 9900 50  0001 C CNN
F 1 "GNDD" H 804 9995 50  0000 C CNN
F 2 "" H 800 10150 50  0001 C CNN
F 3 "" H 800 10150 50  0001 C CNN
	1    800  10150
	1    0    0    -1  
$EndComp
$Comp
L power:+3V3 #PWR013
U 1 1
P 3850 8950
F 0 "#PWR013" H 3850 8800 50  0001 C CNN
F 1 "+3V3" V 3865 9078 50  0000 L CNN
F 2 "" H 3850 8950 50  0001 C CNN
F 3 "" H 3850 8950 50  0001 C CNN
	1    3850 8950
	0    -1   -1   0   
$EndComp
$Comp
L power:GNDD #PWR023
U 1 1
P 6150 9350
F 0 "#PWR023" H 6150 9100 50  0001 C CNN
F 1 "GNDD" V 6154 9240 50  0000 R CNN
F 2 "" H 6150 9350 50  0001 C CNN
F 3 "" H 6150 9350 50  0001 C CNN
	1    6150 9350
	0    1    1    0   
$EndComp
Wire Wire Line
	1050 8300 1150 8300
Wire Wire Line
	1050 8400 1150 8400
$Comp
L power:GNDD #PWR0102
U 1 1
P 8600 9150
F 0 "#PWR0102" H 8600 8900 50  0001 C CNN
F 1 "GNDD" H 8604 8995 50  0000 C CNN
F 2 "" H 8600 9150 50  0001 C CNN
F 3 "" H 8600 9150 50  0001 C CNN
	1    8600 9150
	-1   0    0    1   
$EndComp
NoConn ~ 8350 2150
NoConn ~ 8350 2250
$Comp
L Connector_Generic:Conn_01x06 J4
U 1 1
P 11950 2300
F 0 "J4" H 12030 2292 50  0000 L CNN
F 1 "Conn_01x06" H 12030 2201 50  0000 L CNN
F 2 "Connector_PinHeader_2.54mm:PinHeader_1x06_P2.54mm_Vertical" H 11950 2300 50  0001 C CNN
F 3 "~" H 11950 2300 50  0001 C CNN
	1    11950 2300
	1    0    0    -1  
$EndComp
Text GLabel 11750 2100 0    50   Input ~ 0
STPM10_SDA
Text GLabel 11750 2200 0    50   Input ~ 0
STPM10_SCL
Text GLabel 11750 2600 0    50   Input ~ 0
STPM10_SCS
Text GLabel 11750 2500 0    50   Input ~ 0
STPM10_SYN
$Comp
L power:GND #PWR0108
U 1 1
P 11750 2300
F 0 "#PWR0108" H 11750 2050 50  0001 C CNN
F 1 "GND" V 11755 2172 50  0000 R CNN
F 2 "" H 11750 2300 50  0001 C CNN
F 3 "" H 11750 2300 50  0001 C CNN
	1    11750 2300
	0    1    1    0   
$EndComp
$Comp
L power:+5V #PWR0109
U 1 1
P 11750 2400
F 0 "#PWR0109" H 11750 2250 50  0001 C CNN
F 1 "+5V" V 11750 2600 50  0000 C CNN
F 2 "" H 11750 2400 50  0001 C CNN
F 3 "" H 11750 2400 50  0001 C CNN
	1    11750 2400
	0    -1   -1   0   
$EndComp
$Comp
L Connector_Generic:Conn_01x06 J5
U 1 1
P 11950 3400
F 0 "J5" H 12030 3392 50  0000 L CNN
F 1 "Conn_01x06" H 12030 3301 50  0000 L CNN
F 2 "Connector_PinHeader_2.54mm:PinHeader_1x06_P2.54mm_Vertical" H 11950 3400 50  0001 C CNN
F 3 "~" H 11950 3400 50  0001 C CNN
	1    11950 3400
	1    0    0    -1  
$EndComp
Text GLabel 11750 3200 0    50   Input ~ 0
STPM10_SDA
Text GLabel 11750 3300 0    50   Input ~ 0
STPM10_SCL
Text GLabel 11750 3700 0    50   Input ~ 0
STPM10_SCS
Text GLabel 11750 3600 0    50   Input ~ 0
STPM10_SYN
$Comp
L power:GND #PWR0110
U 1 1
P 11750 3400
F 0 "#PWR0110" H 11750 3150 50  0001 C CNN
F 1 "GND" V 11755 3272 50  0000 R CNN
F 2 "" H 11750 3400 50  0001 C CNN
F 3 "" H 11750 3400 50  0001 C CNN
	1    11750 3400
	0    1    1    0   
$EndComp
$Comp
L power:+5V #PWR0111
U 1 1
P 11750 3500
F 0 "#PWR0111" H 11750 3350 50  0001 C CNN
F 1 "+5V" V 11750 3700 50  0000 C CNN
F 2 "" H 11750 3500 50  0001 C CNN
F 3 "" H 11750 3500 50  0001 C CNN
	1    11750 3500
	0    -1   -1   0   
$EndComp
$Comp
L power:+5VD #PWR0113
U 1 1
P 8850 9150
F 0 "#PWR0113" H 8850 9000 50  0001 C CNN
F 1 "+5VD" H 8865 9323 50  0000 C CNN
F 2 "" H 8850 9150 50  0001 C CNN
F 3 "" H 8850 9150 50  0001 C CNN
	1    8850 9150
	1    0    0    -1  
$EndComp
NoConn ~ 8950 10350
$Comp
L Connector:TestPoint TP5
U 1 1
P 9100 1350
F 0 "TP5" H 9050 1600 50  0000 L CNN
F 1 "TestPoint" H 9158 1379 50  0001 L CNN
F 2 "TestPoint:TestPoint_THTPad_2.0x2.0mm_Drill1.0mm" H 9300 1350 50  0001 C CNN
F 3 "~" H 9300 1350 50  0001 C CNN
	1    9100 1350
	1    0    0    -1  
$EndComp
Connection ~ 9100 1350
Wire Wire Line
	9100 1350 9200 1350
Wire Wire Line
	3150 1850 3650 1850
Wire Wire Line
	3650 1850 4150 1850
Connection ~ 3650 1850
Wire Wire Line
	4150 1850 4350 1850
Connection ~ 4150 1850
$Comp
L power:GNDREF #PWR0107
U 1 1
P 4150 1950
F 0 "#PWR0107" H 4150 1700 50  0001 C CNN
F 1 "GNDREF" H 4155 1777 50  0000 C CNN
F 2 "" H 4150 1950 50  0001 C CNN
F 3 "" H 4150 1950 50  0001 C CNN
	1    4150 1950
	1    0    0    -1  
$EndComp
Wire Wire Line
	4150 1850 4150 1950
$Comp
L power:GND #PWR0112
U 1 1
P 4750 1950
F 0 "#PWR0112" H 4750 1700 50  0001 C CNN
F 1 "GND" H 4755 1777 50  0000 C CNN
F 2 "" H 4750 1950 50  0001 C CNN
F 3 "" H 4750 1950 50  0001 C CNN
	1    4750 1950
	1    0    0    -1  
$EndComp
Wire Wire Line
	4650 1850 4750 1850
Wire Wire Line
	4750 1850 4750 1950
Wire Wire Line
	9700 3000 10000 3000
$Comp
L power:GNDREF #PWR0103
U 1 1
P 2700 3650
F 0 "#PWR0103" H 2700 3400 50  0001 C CNN
F 1 "GNDREF" H 2705 3477 50  0000 C CNN
F 2 "" H 2700 3650 50  0001 C CNN
F 3 "" H 2700 3650 50  0001 C CNN
	1    2700 3650
	1    0    0    -1  
$EndComp
$Comp
L power:GNDREF #PWR0104
U 1 1
P 900 5650
F 0 "#PWR0104" H 900 5400 50  0001 C CNN
F 1 "GNDREF" H 905 5477 50  0000 C CNN
F 2 "" H 900 5650 50  0001 C CNN
F 3 "" H 900 5650 50  0001 C CNN
	1    900  5650
	1    0    0    -1  
$EndComp
$Comp
L power:GNDREF #PWR0105
U 1 1
P 10000 3000
F 0 "#PWR0105" H 10000 2750 50  0001 C CNN
F 1 "GNDREF" H 10005 2827 50  0000 C CNN
F 2 "" H 10000 3000 50  0001 C CNN
F 3 "" H 10000 3000 50  0001 C CNN
	1    10000 3000
	1    0    0    -1  
$EndComp
Connection ~ 10000 3000
Wire Wire Line
	10000 3000 10300 3000
$Comp
L power:GNDREF #PWR0114
U 1 1
P 6650 2450
F 0 "#PWR0114" H 6650 2200 50  0001 C CNN
F 1 "GNDREF" H 6655 2277 50  0000 C CNN
F 2 "" H 6650 2450 50  0001 C CNN
F 3 "" H 6650 2450 50  0001 C CNN
	1    6650 2450
	1    0    0    -1  
$EndComp
Text GLabel 6300 9550 0    50   Input ~ 0
ESP32_SYN
Text GLabel 5100 9150 2    50   Input ~ 0
ESP32_SYN
Text GLabel 6300 9650 0    50   Input ~ 0
ESP32_SCS
Text GLabel 5100 9450 2    50   Input ~ 0
ESP32_SCS
Text GLabel 6300 9150 0    50   Input ~ 0
ESP32_SDA
Text GLabel 5100 9650 2    50   Input ~ 0
ESP32_SDA
Text GLabel 6300 9250 0    50   Input ~ 0
ESP32_SCL
Text GLabel 5100 9350 2    50   Input ~ 0
ESP32_SCL
$Comp
L Mechanical:MountingHole H5
U 1 1
P 12850 1150
F 0 "H5" H 12950 1196 50  0000 L CNN
F 1 "MountingHole" H 12950 1105 50  0000 L CNN
F 2 "MountingHole:MountingHole_2.7mm_M2.5_DIN965" H 12850 1150 50  0001 C CNN
F 3 "~" H 12850 1150 50  0001 C CNN
	1    12850 1150
	1    0    0    -1  
$EndComp
$Comp
L Mechanical:MountingHole H6
U 1 1
P 12850 1350
F 0 "H6" H 12950 1396 50  0000 L CNN
F 1 "MountingHole" H 12950 1305 50  0000 L CNN
F 2 "MountingHole:MountingHole_2.7mm_M2.5_DIN965" H 12850 1350 50  0001 C CNN
F 3 "~" H 12850 1350 50  0001 C CNN
	1    12850 1350
	1    0    0    -1  
$EndComp
$Comp
L power:GNDREF #PWR?
U 1 1
P 6200 1750
F 0 "#PWR?" H 6200 1500 50  0001 C CNN
F 1 "GNDREF" H 6205 1577 50  0000 C CNN
F 2 "" H 6200 1750 50  0001 C CNN
F 3 "" H 6200 1750 50  0001 C CNN
	1    6200 1750
	-1   0    0    1   
$EndComp
$EndSCHEMATC
